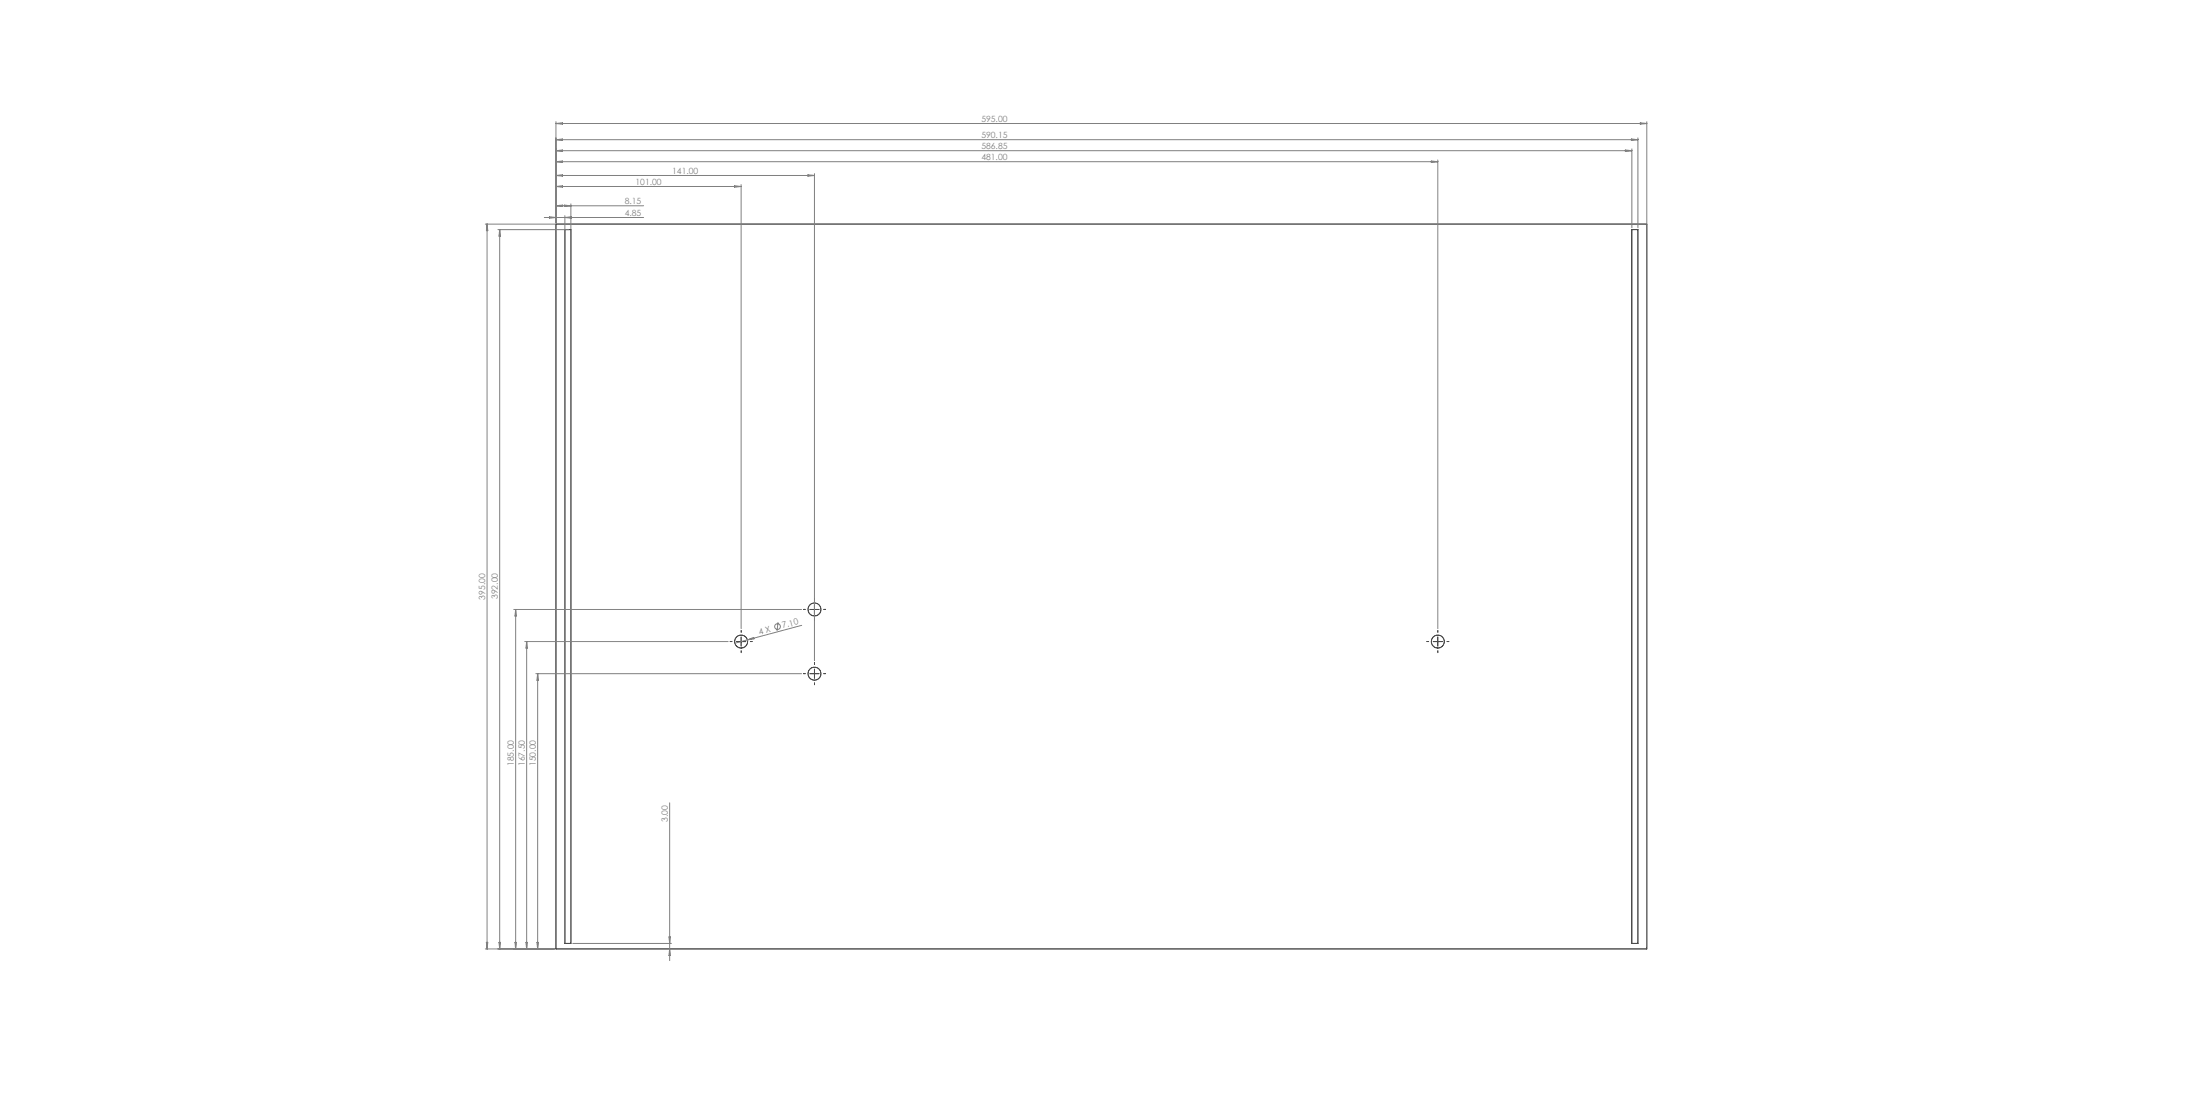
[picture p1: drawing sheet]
<svg xmlns="http://www.w3.org/2000/svg" width="1200mm" height="600mm" viewBox="0 0 1200 600" stroke-linecap="round" stroke-linejoin="round" font-family="sans-serif">
<g fill="none" stroke="#000" stroke-width=".55">
<path d="M303 122h595v395h-595zM308 125h3v389h-3zM890 125h3v389h-3zM442 332h5M444 330v5M402 350h5M404 347v5M782 350h5M784 347v5M442 367h5M444 365v5"/>
<circle cx="444" cy="332" r="4"/>
<circle cx="404" cy="350" r="4"/>
<circle cx="784" cy="350" r="4"/>
<circle cx="444" cy="367" r="4"/>
</g>
<g fill="none" stroke="#808080" stroke-width=".55">
<path d="M303 66v55M303 67h4v1zM303 76h4v1zM303 76h590M303 67h595M890 76h3l-3 1zM893 75v49M895 67h3l-3 1zM898 66v450M303 82h4v1zM303 88h4v1zM303 96l4-1v1z"/>
<path d="M303 96h141M303 88h481M303 82h587M441 95l3 1h-3zM444 95v265M781 88h3l-3 1zM784 87v256M887 82h3l-3 1zM890 81v43M297 119h54M300 118l3 1h-3zM303 112h48"/>
<path d="M303 112h4zM303 102l4-1v1zM303 102h101M308 112h3h-3zM308 118v395M308 119l4-1v1zM311 111v402M401 101l3 1h-3zM404 101v242M265 122h632M266 122v395M266 122v4h-1z"/>
<path d="M272 125h38M273 125v392M273 125v4h-1zM280 332h157M281 332v185M281 332l1 4h-1zM424 339v5M286 350h111M287 350v167M287 350l1 3h-1zM408 349l3-2v1zM437 341l-36 10"/>
<path d="M292 367h145M293 367v150M293 367l1 4h-1zM365 438v85M265 517h37M265 514h1v3zM272 514h1v3zM281 514h1l-1 3zM287 514h1l-1 3zM293 514h1l-1 3zM312 514h54M365 511h1l-1 3z"/>
<path d="M365 517l1 4h-1z"/>
<circle cx="424" cy="341" r="1.6"/>
</g>
<g fill="none" stroke="#000" stroke-width=".55" stroke-dasharray="15.2 1.3 1.3 1.3">
<path d="M439 332h-1M444 327v-1M444 337v1M449 332h1M399 350h-1M404 345v-1M404 355v1M409 350h1M779 350h-1M784 345v-1M784 355v1M789 350h1"/>
<path d="M439 367h-1M444 362v-1M444 372v1M449 367h1"/>
</g>
<g font-size="4.7" fill="#808080">
<text x="535" y="66">595.00</text>
<text x="535" y="75">590.15</text>
<text x="535" y="81">586.85</text>
<text x="535" y="87">481.00</text>
<text x="367" y="95">141.00</text>
<text x="347" y="101">101.00</text>
<text x="341" y="111">8.15</text>
<text x="341" y="118">4.85</text>
<text x="265" y="327" transform="rotate(-90 265 327)">395.00</text>
<text x="272" y="326" transform="rotate(-90 272 326)">392.00</text>
<text x="414" y="346" transform="rotate(-15 414 346)">4 X</text>
<text x="427" y="342" transform="rotate(-15 427 342)">7.10</text>
<text x="280" y="417" transform="rotate(-90 280 417)">185.00</text>
<text x="286" y="417" transform="rotate(-90 286 417)">167.50</text>
<text x="292" y="417" transform="rotate(-90 292 417)">150.00</text>
<text x="364" y="448" transform="rotate(-90 364 448)">3.00</text>
</g>
</svg>
